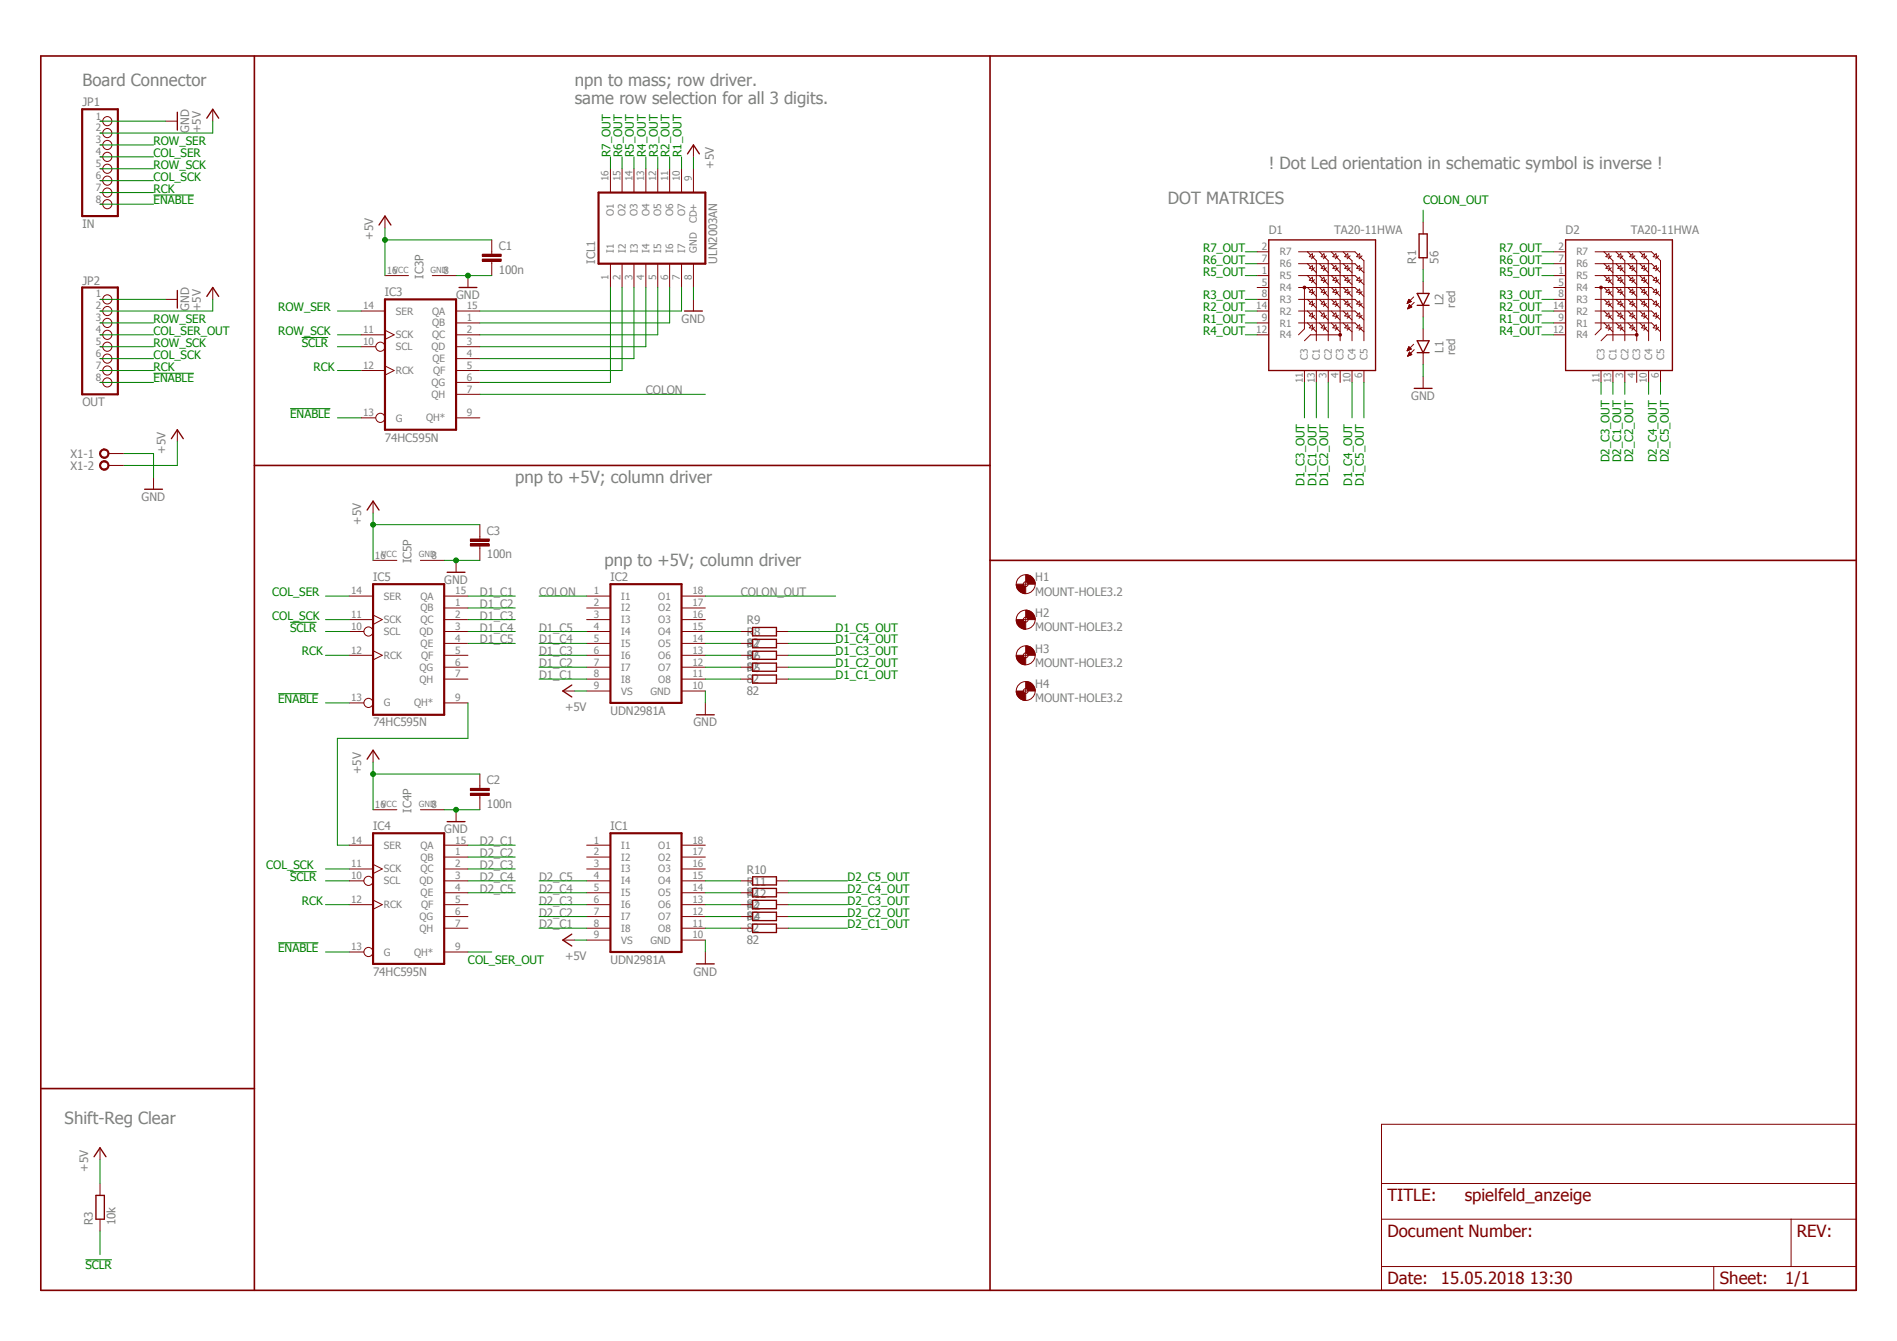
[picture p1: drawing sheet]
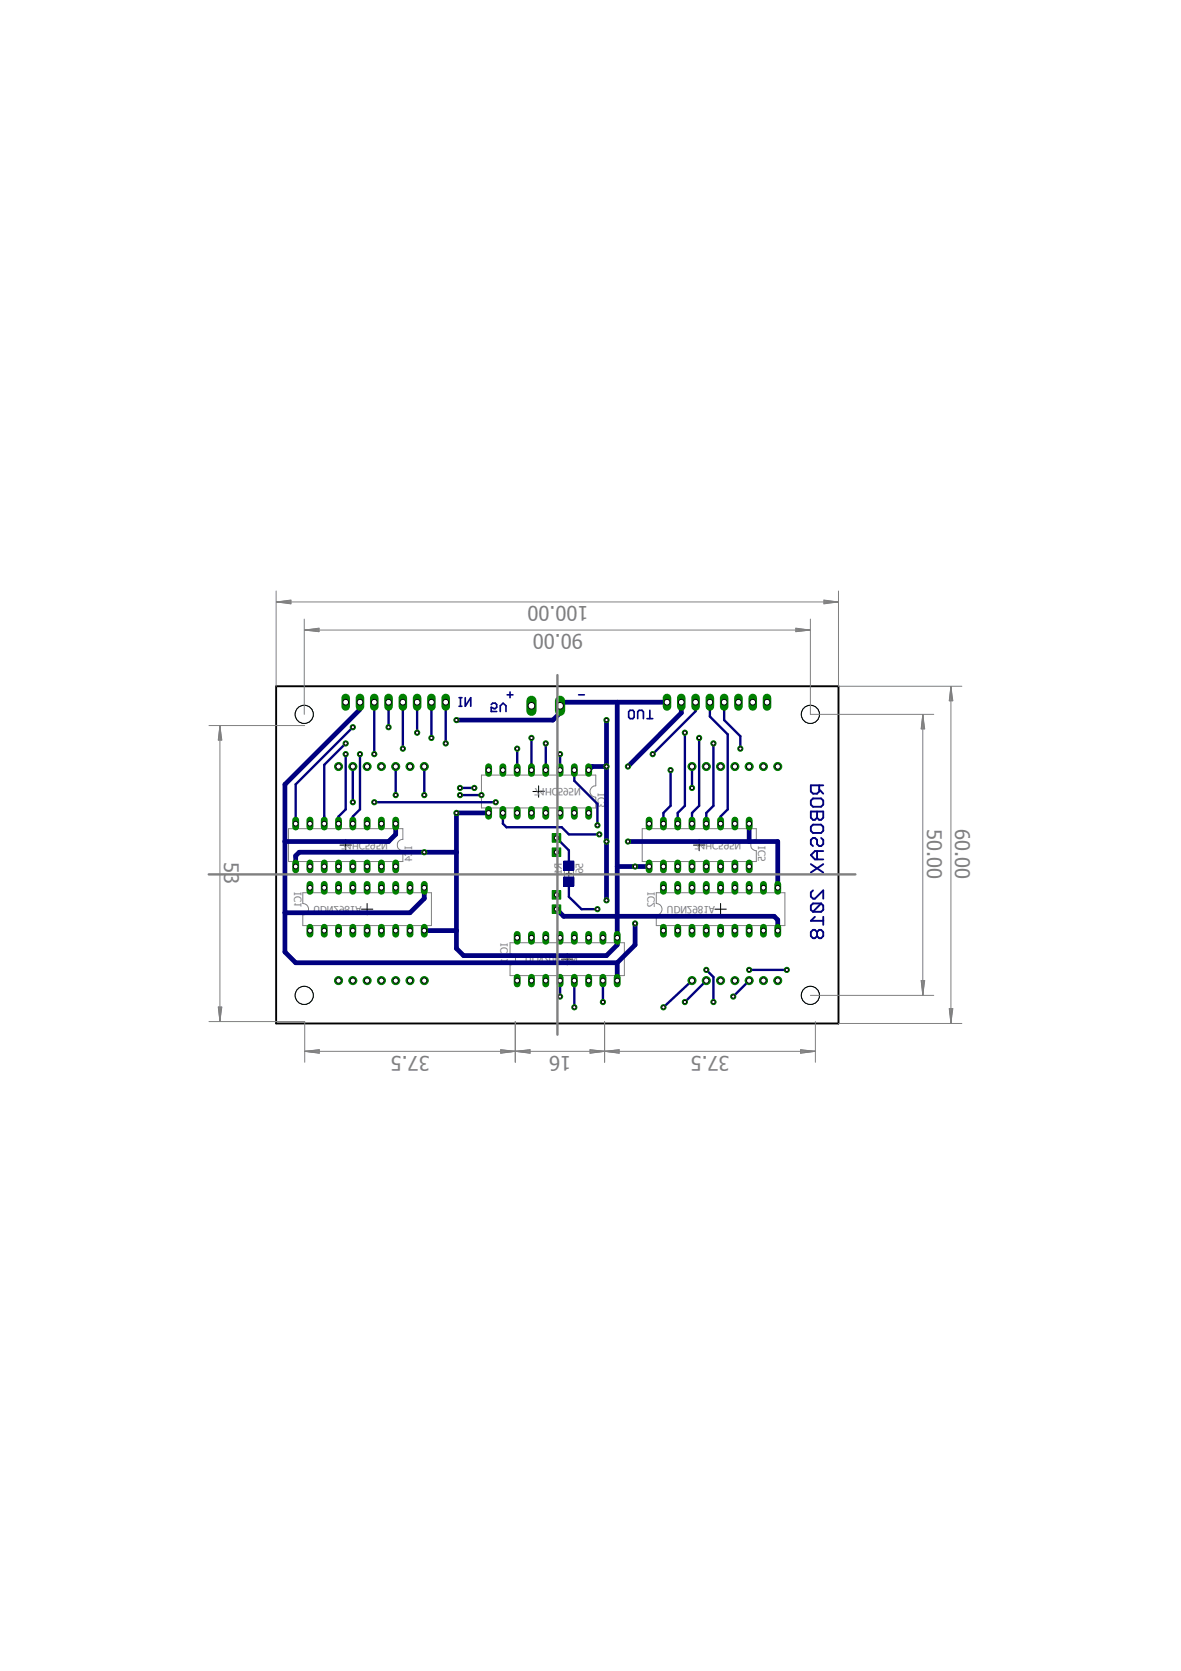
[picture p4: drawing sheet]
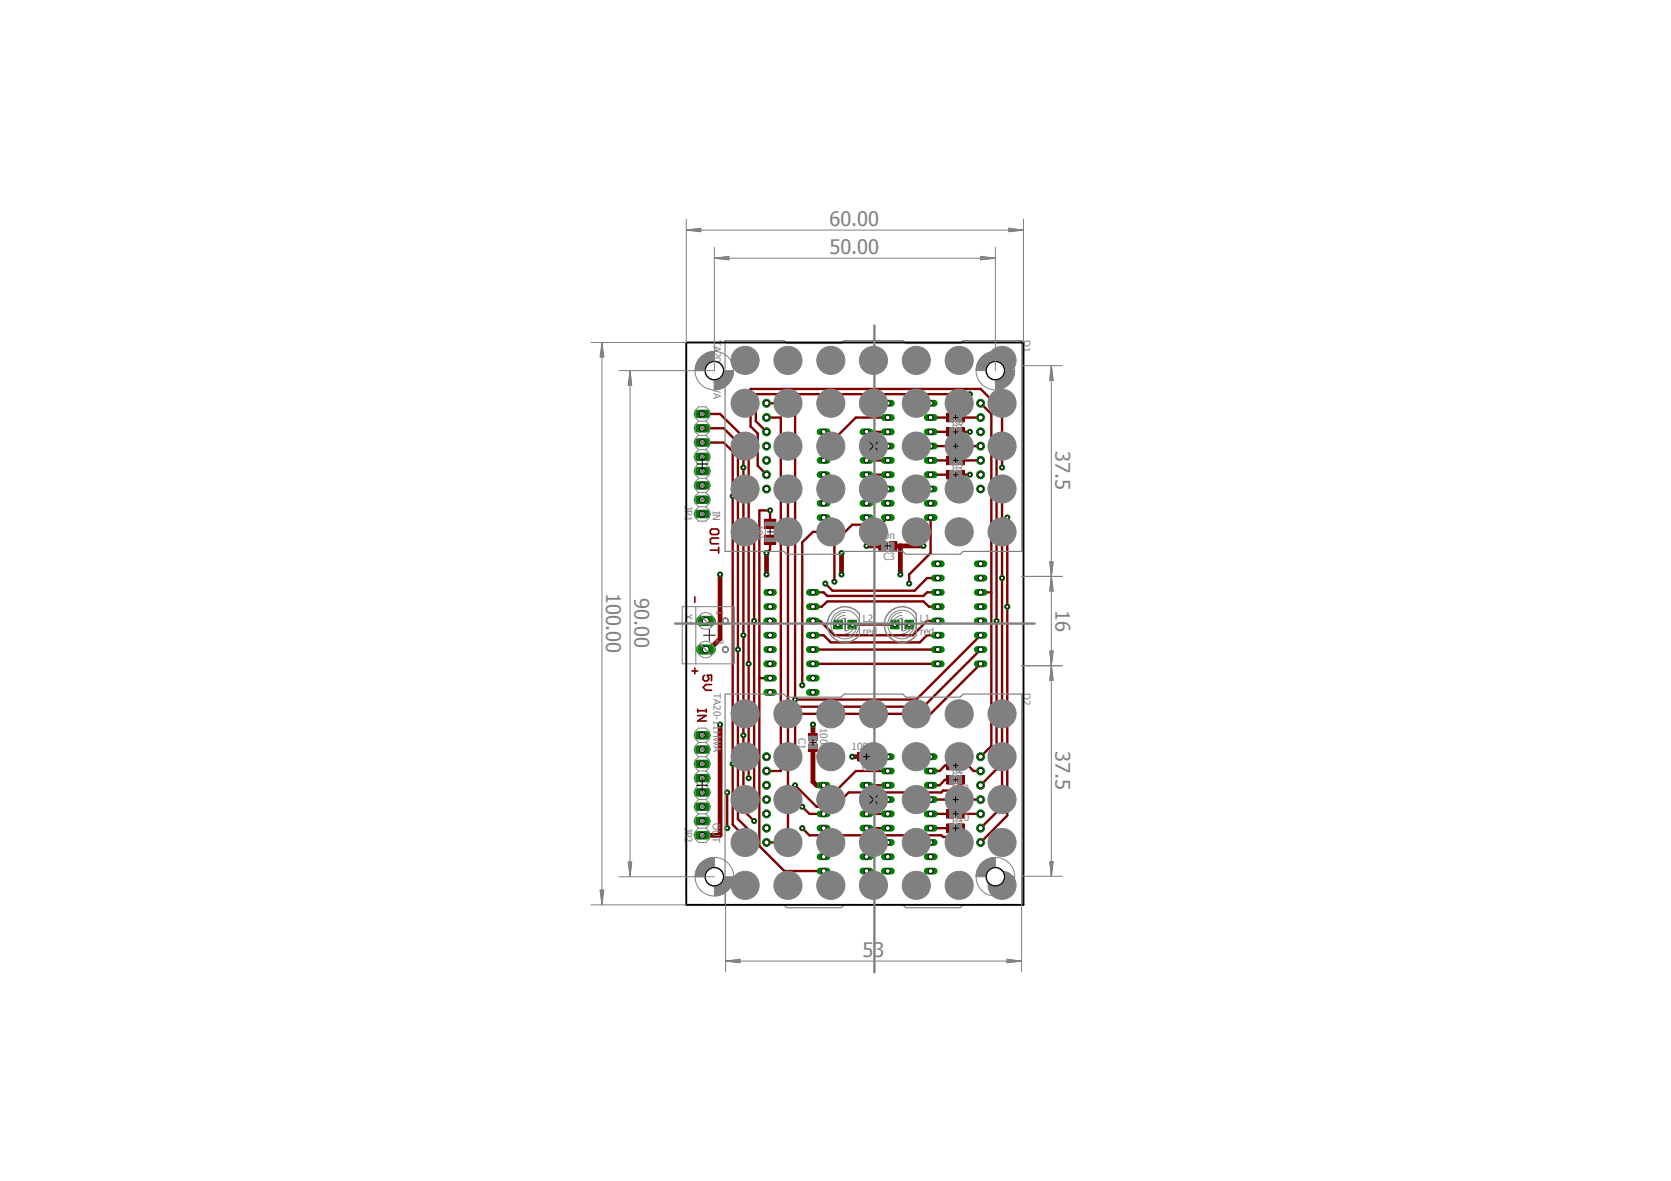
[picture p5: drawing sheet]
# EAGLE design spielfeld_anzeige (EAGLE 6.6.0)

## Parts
C1  100n  C-EUC0805  [C0805]
C2  100n  C-EUC0805  [C0805]
C3  100n  C-EUC0805  [C0805]
D1  TA20-11HWA  [TA20-11HWA]
D2  TA20-11HWA  [TA20-11HWA]
H1  MOUNT-HOLE3.2  [3,2]
H2  MOUNT-HOLE3.2  [3,2]
H3  MOUNT-HOLE3.2  [3,2]
H4  MOUNT-HOLE3.2  [3,2]
IC1  UDN2981A  [DIL18]
IC2  UDN2981A  [DIL18]
IC3  74HC595N  [DIL16]
IC4  74HC595N  [DIL16]
IC5  74HC595N  [DIL16]
ICL1  ULN2003AN  [DIL16]
JP1  IN  PINHD-1X8  [1X08]
JP2  OUT  PINHD-1X8  [1X08]
L1  red  LED-5MM  [LED_5MM]
L2  red  LED-5MM  [LED_5MM]
R1  56  R-EU_R3216  [R3216]
R2  82  R-EU_R0805  [R0805]
R3  10k  R-EU_M3216  [M3216]
R4  82  R-EU_R0805  [R0805]
R5  82  R-EU_R0805  [R0805]
R6  82  R-EU_R0805  [R0805]
R7  82  R-EU_R0805  [R0805]
R8  82  R-EU_R0805  [R0805]
R9  82  R-EU_R0805  [R0805]
R10  82  R-EU_R0805  [R0805]
R11  82  R-EU_R0805  [R0805]
R12  82  R-EU_R0805  [R0805]
X1  W237-02P  [W237-132]

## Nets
!ENABLE!: IC3.13(G) IC4.13(G) IC5.13(G) JP1.8 JP2.8
!SCLR!: IC3.10(SCL) IC4.10(SCL) IC5.10(SCL) R3.1
+5V: C1.1 C2.1 C3.1 IC1.9(VS) IC2.9(VS) IC3.16(VCC) IC4.16(VCC) IC5.16(VCC) ICL1.9(CD+) JP1.2 JP2.2 R3.2 X1.2
COL_SCK: IC4.11(SCK) IC5.11(SCK) JP1.6 JP2.6
COL_SER: IC5.14(SER) JP1.4
COL_SER_OUT: IC4.9(QH*) JP2.4
COLON: IC2.1(I1) IC3.7(QH)
COLON_OUT: IC2.18(O1) R1.2
D1_C1: IC2.8(I8) IC5.15(QA)
D1_C1_OUT: D1.13(C1) R5.2
D1_C2: IC2.7(I7) IC5.1(QB)
D1_C2_OUT: D1.3(C2) R6.2
D1_C3: IC2.6(I6) IC5.2(QC)
D1_C3_OUT: D1.11(C3) R7.2
D1_C4: IC2.5(I5) IC5.3(QD)
D1_C4_OUT: D1.10(C4) R8.2
D1_C5: IC2.4(I4) IC5.4(QE)
D1_C5_OUT: D1.6(C5) R9.2
D2_C1: IC1.8(I8) IC4.15(QA)
D2_C1_OUT: D2.13(C1) R4.2
D2_C2: IC1.7(I7) IC4.1(QB)
D2_C2_OUT: D2.3(C2) R2.2
D2_C3: IC1.6(I6) IC4.2(QC)
D2_C3_OUT: D2.11(C3) R12.2
D2_C4: IC1.5(I5) IC4.3(QD)
D2_C4_OUT: D2.10(C4) R11.2
D2_C5: IC1.4(I4) IC4.4(QE)
D2_C5_OUT: D2.6(C5) R10.2
GND: C1.2 C2.2 C3.2 IC1.1(I1) IC1.2(I2) IC1.3(I3) IC1.10(GND) IC2.2(I2) IC2.3(I3) IC2.10(GND) IC3.8(GND) IC4.8(GND) IC5.8(GND) ICL1.8(GND) JP1.1 JP2.1 L1.K(C) X1.1
N$1: L1.A L2.K(C)
N$2: IC2.11(O8) R5.1
N$3: IC2.12(O7) R6.1
N$4: IC2.13(O6) R7.1
N$5: IC2.14(O5) R8.1
N$6: IC2.15(O4) R9.1
N$7: IC1.15(O4) R10.1
N$8: IC3.15(QA) ICL1.7(I7)
N$9: IC3.1(QB) ICL1.6(I6)
N$10: IC3.2(QC) ICL1.5(I5)
N$11: IC3.3(QD) ICL1.4(I4)
N$12: IC3.4(QE) ICL1.3(I3)
N$13: L2.A R1.1
N$14: IC1.14(O5) R11.1
N$15: IC1.13(O6) R12.1
N$16: IC1.12(O7) R2.1
N$17: IC1.11(O8) R4.1
N$18: IC3.5(QF) ICL1.2(I2)
N$20: IC4.14(SER) IC5.9(QH*)
N$21: IC3.6(QG) ICL1.1(I1)
R1_OUT: D1.9(R1) D2.9(R1) ICL1.10(O7)
R2_OUT: D1.14(R2) D2.14(R2) ICL1.11(O6)
R3_OUT: D1.8(R3) D2.8(R3) ICL1.12(O5)
R4_OUT: D1.12(R4) D2.12(R4) ICL1.13(O4)
R5_OUT: D1.1(R5) D2.1(R5) ICL1.14(O3)
R6_OUT: D1.7(R6) D2.7(R6) ICL1.15(O2)
R7_OUT: D1.2(R7) D2.2(R7) ICL1.16(O1)
RCK: IC3.12(RCK) IC4.12(RCK) IC5.12(RCK) JP1.7 JP2.7
ROW_SCK: IC3.11(SCK) JP1.5 JP2.5
ROW_SER: IC3.14(SER) JP1.3 JP2.3
Unconnected: D1.4(C3) D1.5(R4) D2.4(C3) D2.5(R4) IC1.16(O3) IC1.17(O2) IC1.18(O1) IC2.16(O3) IC2.17(O2) IC3.9(QH*) IC4.5(QF) IC4.6(QG) IC4.7(QH) IC5.5(QF) IC5.6(QG) IC5.7(QH)

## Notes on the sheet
- Board Connector
- npn to mass; row driver.
  same row selection for all 3 digits.
- ! Dot Led orientation in schematic symbol is inverse !
- DOT MATRICES
- pnp to +5V; column driver
- pnp to +5V; column driver
- Shift-Reg Clear
